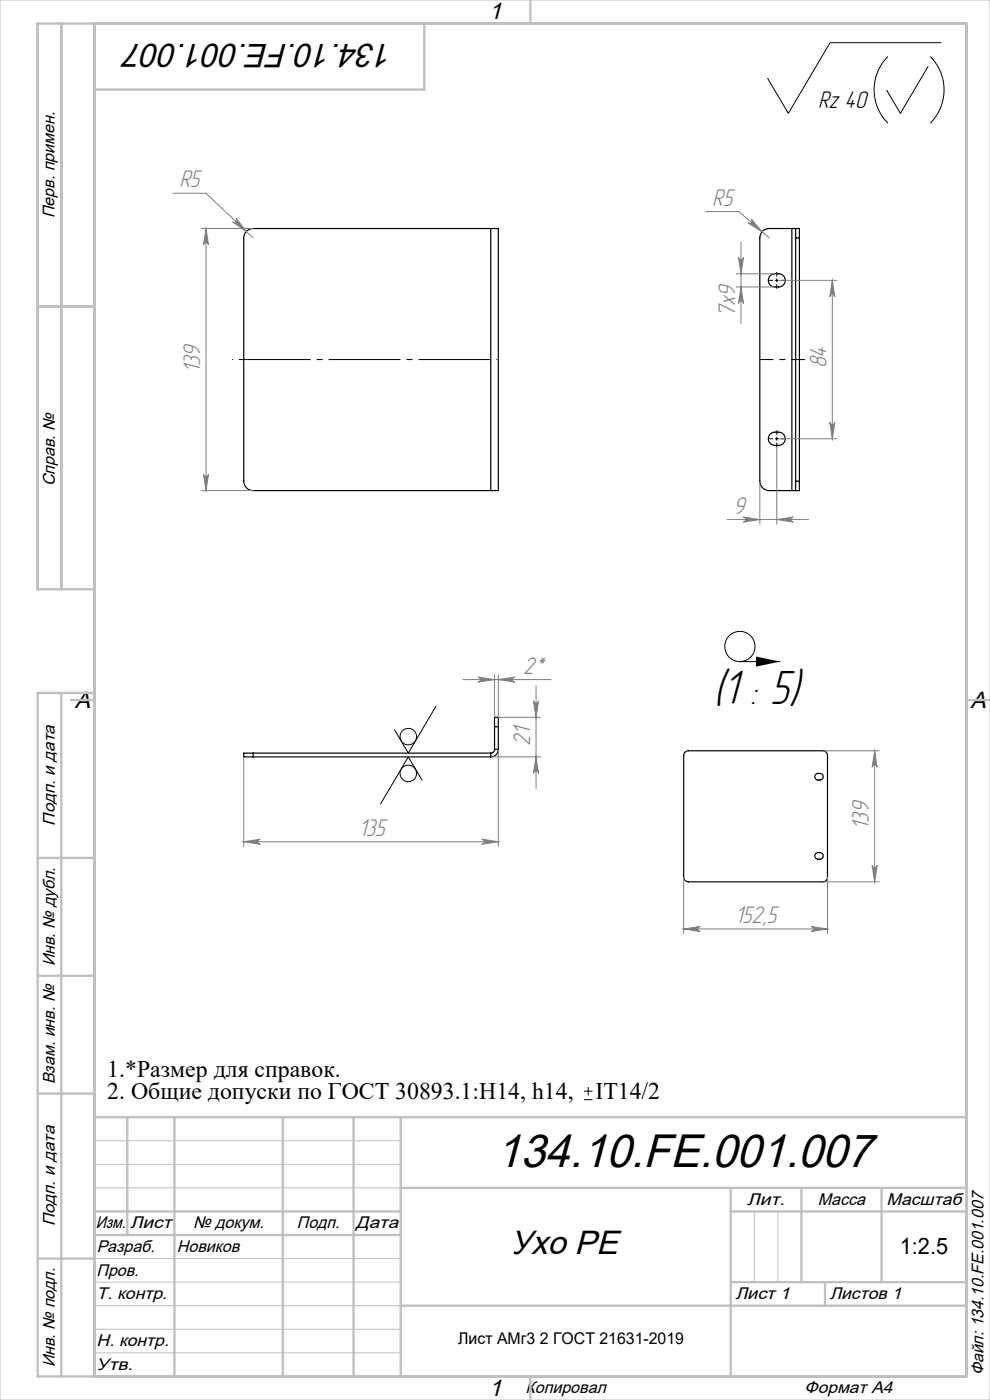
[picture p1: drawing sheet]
<svg xmlns="http://www.w3.org/2000/svg" width="210mm" height="297mm" viewBox="0 0 210 297" stroke-linecap="round" stroke-linejoin="round" font-family="sans-serif">
<g fill="none" stroke="#000" stroke-width=".25">
<path d="M104.1 48.5h-50.4a2 2 0 0 0-2 2v51.6a2 2 0 0 0 2 2h50.4M104.1 48.5h1.6v55.6h-1.6M104.1 48.5v55.6M163.4 58.4a1.93 1.93 0 0 1 3.2 .9 1.59 1.59 0 0 1-2.2 1.6 1.4 1.4 0 0 1-1.3-.9 1.4 1.4 0 0 1 .3-1.6zM168 48.5h.8M168 48.5h-4.8a2 2 0 0 0-2 2v51.6a2 2 0 0 0 2 2h4.8M168 48.5v55.6M168.8 48.5v2M168.8 48.5h.8v2M168.8 50.5h.8M168.8 50.5v51.6M169.6 50.5v51.6"/>
<path d="M163.4 92a1.93 1.93 0 0 1 3.2 .9 1.59 1.59 0 0 1-2.2 1.6 1.4 1.4 0 0 1-1.3-.9 1.4 1.4 0 0 1 .3-1.6zM168 104.1h.8M168.8 102.1v2M168.8 102.1h.8M169.6 102.1v2h-.8M53.7 159.8h-2v.8h2M53.7 159.8v.8M53.7 159.8h50.4M104.1 159.8v.8M104.9 154.2v-2h.8v2M104.9 159a.8 .8 0 0 1-.8 .8M104.9 154.2h.8"/>
<path d="M104.9 159h.8M104.9 154.2v4.8M105.7 159a1.6 1.6 0 0 1-1.6 1.6M105.7 154.2v4.8M145.3 159.6l.7-.3h28.5a1 1 0 0 1 1 1v25.8a1 1 0 0 1-1 1h-28.5a1 1 0 0 1-1-1v-25.8zM53.7 160.6h50.4M173 164.3a.85 .85 0 0 1 1.2-.2 .85 .85 0 0 1 .2 1.2 .85 .85 0 0 1-1.1 .1 .85 .85 0 0 1-.3-1.1zM173 181.1a.85 .85 0 0 1 1.2-.2 .85 .85 0 0 1 .2 1.2 .85 .85 0 0 1-1.1 .1 .85 .85 0 0 1-.3-1.1z"/>
</g>
<g fill="none" stroke="#000" stroke-width=".21">
<path d="M188.3 12a10 10 0 0 0 0 14.1M196.9 14.1l-5.9 10-3-5M197.3 12a10 10 0 0 1 0 14.1M199.7 9.1h-23.6l-8.9 15-4.4-7.5M163 59.5h1M164.4 59.5h.8M164.8 57.7v1M164.8 59.1v.8M165.6 59.5h1M164.8 60.3v1M163 93.1h1M164.4 93.1h.8"/>
<path d="M164.8 91.3v1M164.8 92.7v.8M164.8 93.9v1M165.6 93.1h1M92.5 149.8l-5.9 10-2.9-5M156.9 140.4h8.6M89.6 165.6l-3-5-5.9 10M123.9 233.3h1.8M123.9 231.5h1.8M124.8 230.6v1.8"/>
<circle cx="156.9" cy="137.1" r="3.2"/>
<circle cx="86.6" cy="156.3" r="1.75"/>
<circle cx="86.6" cy="164.1" r="1.75"/>
</g>
<path d="M160.4 139.3l5.1 1.1-5.1 1z" fill="#000"/>
<g fill="none" stroke="#808080" stroke-width=".21">
<path d="M36.7 41h7l10 9.5M42.7 48.5h11M43.7 48.5v55.6M43.7 48.5l.5 3.5a.54 .54 0 0 0-.5-.5 .54 .54 0 0 0-.5 .5zM50.1 46.3l2.2 2.8-3-2a.54 .54 0 0 0 .8-.1 .54 .54 0 0 0 0-.7zM149.7 44.9h7l6.5 5.6M156.2 58.1h8.2M156.6 54.6a.54 .54 0 0 0 .6 .5 .54 .54 0 0 0 .5-.5l-.5 3.5zM157.2 51.3v17.3M159.4 46.5l2.3 2.7-3-1.9a.54 .54 0 0 0 .7-.1 .54 .54 0 0 0 0-.7zM165.2 59.5h12.3M176.5 59.5l.6 3.5a.54 .54 0 0 0-.6-.5 .54 .54 0 0 0-.5 .5z"/>
<path d="M176.5 59.5v33.6M156.2 60.9h8.2M157.2 60.9l.5 3.5a.54 .54 0 0 0-.5-.5 .54 .54 0 0 0-.6 .5zM164.8 94.9v16.3M165.2 93.1h12.3M176 89.6a.54 .54 0 0 0 .5 .5 .54 .54 0 0 0 .6-.5l-.6 3.5zM42.7 104.1h11M43.2 100.6a.54 .54 0 0 0 .5 .5 .54 .54 0 0 0 .5-.5l-.5 3.5zM154.2 110.2h17.3M157.7 109.7l3.5 .5-3.5 .6a.54 .54 0 0 0 .5-.6 .54 .54 0 0 0-.5-.5zM161.2 102.1v9.1M164.8 110.2l3.5-.5a.54 .54 0 0 0-.5 .5 .54 .54 0 0 0 .5 .6z"/>
<path d="M98.2 144.2h18.7M101.4 143.6l3.5 .6-3.5 .5a.54 .54 0 0 0 .5-.5 .54 .54 0 0 0-.5-.6zM104.9 143.2v9M105.7 159v20.6M105.7 144.2l3.5-.6a.54 .54 0 0 0-.5 .6 .54 .54 0 0 0 .5 .5zM105.7 143.2v9M105.7 152.2h9M113.2 148.7a.54 .54 0 0 0 .5 .5 .54 .54 0 0 0 .5-.5l-.5 3.5zM113.7 145.4v21.9M174.5 159.3h12M185.5 159.3l.6 3.5a.54 .54 0 0 0-.6-.5 .54 .54 0 0 0-.5 .5zM185.5 159.3v27.8"/>
<path d="M51.7 178.6l3.5-.6a.54 .54 0 0 0-.5 .6 .54 .54 0 0 0 .5 .5zM51.7 160.6v19M51.7 178.6h54M102.2 178l3.5 .6-3.5 .5a.54 .54 0 0 0 .5-.5 .54 .54 0 0 0-.5-.6zM104.1 160.6h10.6M113.7 160.6l.5 3.5a.54 .54 0 0 0-.5-.5 .54 .54 0 0 0-.5 .5zM145 186.1v12M145 197.1h30.5M145 197.1l3.5-.6a.54 .54 0 0 0-.5 .6 .54 .54 0 0 0 .5 .5zM172 196.5l3.5 .6-3.5 .5a.54 .54 0 0 0 .5-.5 .54 .54 0 0 0-.5-.6zM174.5 187.1h12M175.5 186.1v12"/>
<path d="M185 183.6a.54 .54 0 0 0 .5 .5 .54 .54 0 0 0 .6-.5l-.6 3.5z"/>
</g>
<path d="M161.2 76.3h9.6" fill="none" stroke="#000" stroke-width=".21" stroke-dasharray="15.2 1.3 1.3 1.3" stroke-dashoffset="12.3" stroke-linecap="butt"/>
<path d="M105.5 76.3h-56.3" fill="none" stroke="#000" stroke-width=".21" stroke-dasharray="15.2 1.3 1.3 1.3" stroke-dashoffset="-1.5" stroke-linecap="butt"/>
<path d="M0 0h210v297h-210zM20 242h65M20 247h65M20 252h65M160 257v15M165 257v15M20 267h65M20 272h65M20 277h65M20 282h65M20 287h65" fill="none" stroke="#c0c0c0" stroke-width=".21"/>
<g fill="none" stroke="#c0c0c0" stroke-width=".5">
<path d="M112.5 0v5M13 5v120M20 5v287M90 5v14h-70M8 65h12M20 125h-12v-120h197v287h-197v-145h12M13 147v145M15 148.5h5M205 148.5h5M8 182h12M8 207h12M8 232h12"/>
<path d="M20 237h185M27 237v25M37 237v55M60 237v55M75 237v55M85 237v55M20 257h65M85 252h120M155 252v40M155 257h50M170 252v20M187 252v20"/>
<path d="M8 267h12M20 262h65M85 277h120M155 272h50M175 272v5M112.5 292v5"/>
</g>
<g fill="#808080">
<path d="M50.1 46.3l2.2 2.8-3-2a.54 .54 0 0 0 .8-.1 .54 .54 0 0 0 0-.7z"/>
<path d="M43.7 48.5l.5 3.5a.54 .54 0 0 0-.5-.5 .54 .54 0 0 0-.5 .5zM43.2 100.6a.54 .54 0 0 0 .5 .5 .54 .54 0 0 0 .5-.5l-.5 3.5z"/>
<path d="M101.4 143.6l3.5 .6-3.5 .5a.54 .54 0 0 0 .5-.5 .54 .54 0 0 0-.5-.6zM105.7 144.2l3.5-.6a.54 .54 0 0 0-.5 .6 .54 .54 0 0 0 .5 .5z"/>
<path d="M102.2 178l3.5 .6-3.5 .5a.54 .54 0 0 0 .5-.5 .54 .54 0 0 0-.5-.6zM51.7 178.6l3.5-.6a.54 .54 0 0 0-.5 .6 .54 .54 0 0 0 .5 .5z"/>
<path d="M113.2 148.7a.54 .54 0 0 0 .5 .5 .54 .54 0 0 0 .5-.5l-.5 3.5zM113.7 160.6l.5 3.5a.54 .54 0 0 0-.5-.5 .54 .54 0 0 0-.5 .5z"/>
<path d="M164.8 110.2l3.5-.5a.54 .54 0 0 0-.5 .5 .54 .54 0 0 0 .5 .6zM157.7 109.7l3.5 .5-3.5 .6a.54 .54 0 0 0 .5-.6 .54 .54 0 0 0-.5-.5z"/>
<path d="M145 197.1l3.5-.6a.54 .54 0 0 0-.5 .6 .54 .54 0 0 0 .5 .5zM172 196.5l3.5 .6-3.5 .5a.54 .54 0 0 0 .5-.5 .54 .54 0 0 0-.5-.6zM159.4 46.5a.54 .54 0 0 1 0 .7 .54 .54 0 0 1-.7 .1l3 1.9z"/>
<path d="M185 183.6a.54 .54 0 0 0 .5 .5 .54 .54 0 0 0 .6-.5l-.6 3.5zM185.5 159.3l.6 3.5a.54 .54 0 0 0-.6-.5 .54 .54 0 0 0-.5 .5zM176 89.6a.54 .54 0 0 0 .5 .5 .54 .54 0 0 0 .6-.5l-.6 3.5zM176.5 59.5l.6 3.5a.54 .54 0 0 0-.6-.5 .54 .54 0 0 0-.5 .5zM157.2 60.9l.5 3.5a.54 .54 0 0 0-.5-.5 .54 .54 0 0 0-.6 .5zM156.6 54.6a.54 .54 0 0 0 .6 .5 .54 .54 0 0 0 .5-.5l-.5 3.5z"/>
</g>
<text font-size="10.5" x="151.3" y="149.3">(1 : 5)</text>
<text font-size="10" x="105.2" y="247.6">134.10.FE.001.007</text>
<g font-size="7.1">
<text x="83.4" y="9.3" transform="rotate(-180 83.4 9.3)">134.10.FE.001.007</text>
<text x="108.3" y="266.1">Ухо PE</text>
</g>
<text font-size="5.3" x="173.5" y="22.8">Rz 40</text>
<g font-size="5.3" fill="#808080">
<text x="38.1" y="39.8">R5</text>
<text x="151.1" y="43.6">R5</text>
<text x="156" y="67.2" transform="rotate(-90 156 67.2)">7х9</text>
<text x="42.5" y="79.1" transform="rotate(-90 42.5 79.1)">139</text>
<text x="175.3" y="78.2" transform="rotate(-90 175.3 78.2)">84</text>
<text x="155.6" y="109">9</text>
<text x="111" y="142.9">2*</text>
<text x="112.5" y="158.2" transform="rotate(-90 112.5 158.2)">21</text>
<text x="76.1" y="177.3">135</text>
<text x="184.3" y="176" transform="rotate(-90 184.3 176)">139</text>
<text x="155.9" y="195.8">152,5</text>
</g>
<g font-size="5">
<text x="103.7" y="4.1">1</text>
<text x="15.9" y="150.1">A</text>
<text x="205.9" y="150.1">A</text>
<text x="22.8" y="228.5">1.*Размер для справок.</text>
<text x="22.8" y="233.1">2. Общие допуски по ГОСТ 30893.1:H14, h14,</text>
<text x="126.3" y="233.1">IT14/2</text>
<text x="103.7" y="296.1">1</text>
</g>
<text font-size="4.8" x="190.9" y="266.1">1:2.5</text>
<g font-size="3.6">
<text x="11.6" y="46.3" transform="rotate(-90 11.6 46.3)">Перв. примен.</text>
<text x="11.6" y="103.2" transform="rotate(-90 11.6 103.2)">Справ. №</text>
<text x="11.6" y="175.1" transform="rotate(-90 11.6 175.1)">Подп. и дата</text>
<text x="11.6" y="205" transform="rotate(-90 11.6 205)">Инв. № дубл.</text>
<text x="11.6" y="230" transform="rotate(-90 11.6 230)">Взам. инв. №</text>
<text x="158.5" y="255.6">Лит.</text>
<text x="173.5" y="255.6">Масса</text>
<text x="188.1" y="255.6">Масштаб</text>
<text x="11.6" y="260.1" transform="rotate(-90 11.6 260.1)">Подп. и дата</text>
<text x="20.3" y="260.6">Изм.</text>
<text x="27.6" y="260.6">Лист</text>
<text x="41" y="260.6">№ докум.</text>
<text x="63" y="260.6">Подп.</text>
<text x="75.5" y="260.6">Дата</text>
<text x="20.5" y="265.6">Разраб.</text>
<text x="37.5" y="265.6">Новиков</text>
<text x="20.5" y="275.6">Т. контр.</text>
<text x="20.5" y="270.6">Пров.</text>
<text x="156" y="275.6">Лист 1</text>
<text x="176" y="275.6">Листов 1</text>
<text x="20.5" y="285.6">Н. контр.</text>
<text x="11.6" y="290" transform="rotate(-90 11.6 290)">Инв. № подл.</text>
<text x="20.5" y="290.6">Утв.</text>
<text x="208.6" y="291.7" transform="rotate(-90 208.6 291.7)">Файл: 134.10.FE.001.007</text>
<text x="111.5" y="295.6">Копировал</text>
<text x="170.7" y="295.6">Формат А4</text>
</g>
<text font-size="3.4" x="97.2" y="285.2">Лист АМг3 2 ГОСТ 21631-2019</text>
</svg>
